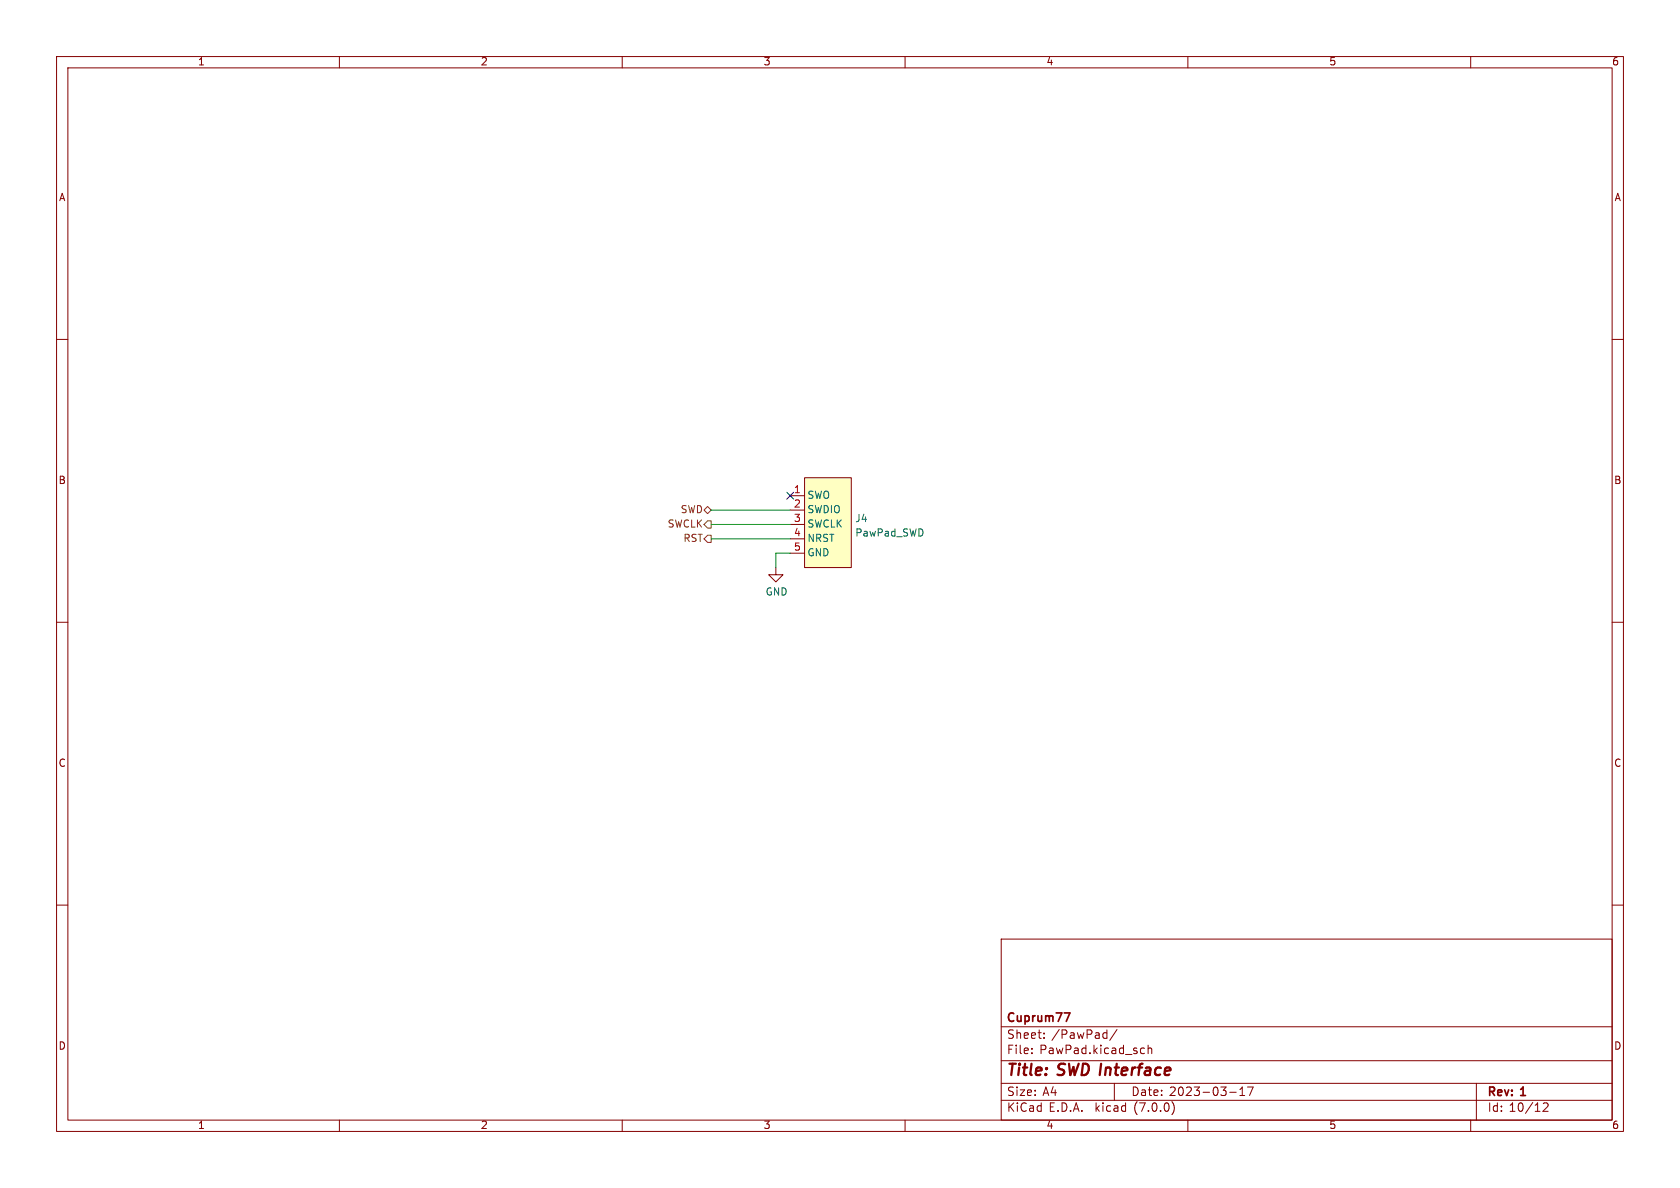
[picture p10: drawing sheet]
(kicad_sch (version 20230121) (generator eeschema)

 (paper "A4")

 (title_block
  (title "SWD Interface")
  (date "2023-03-17")
  (rev "1")
  (company "Cuprum77"))

 (lib_symbols
  (symbol "pawpad:PawPad_SWD" (in_bom yes) (on_board yes)
   (property "Reference" "J" (at 0 10.16 0) (effects (font (size 1.27 1.27))))
   (property "Value" "PawPad_SWD" (at 0 -9.525 0) (effects (font (size 1.27 1.27))))
   (property "Footprint" "PawPad:pawpad" (at 0 -12.065 0) (effects (font (size 1.27 1.27)) hide))
   (property "Datasheet" "" (at -2.54 3.175 0) (effects (font (size 1.27 1.27)) hide))
   (symbol "PawPad_SWD_0_1"
    (rectangle (start -3.81 8.255) (end 4.445 -7.62) (stroke (width 0) (type default)) (fill (type background))))
   (symbol "PawPad_SWD_1_1"
    (pin input line (at -6.35 5.08 0) (length 2.54) (name "SWO" (effects (font (size 1.27 1.27)))) (number "1" (effects (font (size 1.27 1.27)))))
    (pin input line (at -6.35 2.54 0) (length 2.54) (name "SWDIO" (effects (font (size 1.27 1.27)))) (number "2" (effects (font (size 1.27 1.27)))))
    (pin input line (at -6.35 0 0) (length 2.54) (name "SWCLK" (effects (font (size 1.27 1.27)))) (number "3" (effects (font (size 1.27 1.27)))))
    (pin input line (at -6.35 -2.54 0) (length 2.54) (name "NRST" (effects (font (size 1.27 1.27)))) (number "4" (effects (font (size 1.27 1.27)))))
    (pin input line (at -6.35 -5.08 0) (length 2.54) (name "GND" (effects (font (size 1.27 1.27)))) (number "5" (effects (font (size 1.27 1.27)))))))
  (symbol "power:GND" (power) (pin_names (offset 0)) (in_bom yes) (on_board yes)
   (property "Reference" "#PWR" (at 0 -6.35 0) (effects (font (size 1.27 1.27)) hide))
   (property "Value" "GND" (at 0 -3.81 0) (effects (font (size 1.27 1.27))))
   (property "Footprint" "" (at 0 0 0) (effects (font (size 1.27 1.27)) hide))
   (property "Datasheet" "" (at 0 0 0) (effects (font (size 1.27 1.27)) hide))
   (symbol "GND_0_1"
    (polyline (pts (xy 0 0) (xy 0 -1.27) (xy 1.27 -1.27) (xy 0 -2.54) (xy -1.27 -1.27) (xy 0 -1.27)) (stroke (width 0) (type default)) (fill (type none))))
   (symbol "GND_1_1"
    (pin power_in line (at 0 0 270) (length 0) hide (name "GND" (effects (font (size 1.27 1.27)))) (number "1" (effects (font (size 1.27 1.27))))))))


 (no_connect (at 139.7 87.63))

 (wire (pts (xy 137.16 100.33) (xy 137.16 97.79)) (stroke (width 0) (type default)))
 (wire (pts (xy 125.73 95.25) (xy 139.7 95.25)) (stroke (width 0) (type default)))
 (wire (pts (xy 137.16 97.79) (xy 139.7 97.79)) (stroke (width 0) (type default)))
 (wire (pts (xy 125.73 90.17) (xy 139.7 90.17)) (stroke (width 0) (type default)))
 (wire (pts (xy 125.73 92.71) (xy 139.7 92.71)) (stroke (width 0) (type default)))

 (hierarchical_label "SWD" (shape bidirectional) (at 125.73 90.17 180) (fields_autoplaced) (effects (font (size 1.27 1.27)) (justify right)))
 (hierarchical_label "RST" (shape output) (at 125.73 95.25 180) (fields_autoplaced) (effects (font (size 1.27 1.27)) (justify right)))
 (hierarchical_label "SWCLK" (shape output) (at 125.73 92.71 180) (fields_autoplaced) (effects (font (size 1.27 1.27)) (justify right)))

 (symbol (lib_id "power:GND") (at 137.16 100.33 0) (unit 1) (in_bom yes) (on_board yes) (dnp no)
  (property "Reference" "#PWR?" (at 137.16 106.68 0) (effects (font (size 1.27 1.27)) hide))
  (property "Value" "GND" (at 137.287 104.7242 0) (effects (font (size 1.27 1.27))))
  (property "Footprint" "" (at 137.16 100.33 0) (effects (font (size 1.27 1.27)) hide))
  (property "Datasheet" "" (at 137.16 100.33 0) (effects (font (size 1.27 1.27)) hide)) (pin "1")
  (instances (project "USB-PD" (path "" (reference "#PWR?") (unit 1)) (path "" (reference "#PWR029") (unit 1)))))

 (symbol (lib_id "pawpad:PawPad_SWD") (at 146.05 92.71 0) (unit 1) (in_bom yes) (on_board yes) (dnp no) (fields_autoplaced)
  (property "Reference" "J4" (at 151.13 91.7575 0) (effects (font (size 1.27 1.27)) (justify left)))
  (property "Value" "PawPad_SWD" (at 151.13 94.2975 0) (effects (font (size 1.27 1.27)) (justify left)))
  (property "Footprint" "PawPad:pawpad" (at 146.05 104.775 0) (effects (font (size 1.27 1.27)) hide))
  (property "Datasheet" "" (at 143.51 89.535 0) (effects (font (size 1.27 1.27)) hide)) (pin "1") (pin "2") (pin "3") (pin "4") (pin "5")
  (instances (project "USB-PD" (path "" (reference "J4") (unit 1))))))
